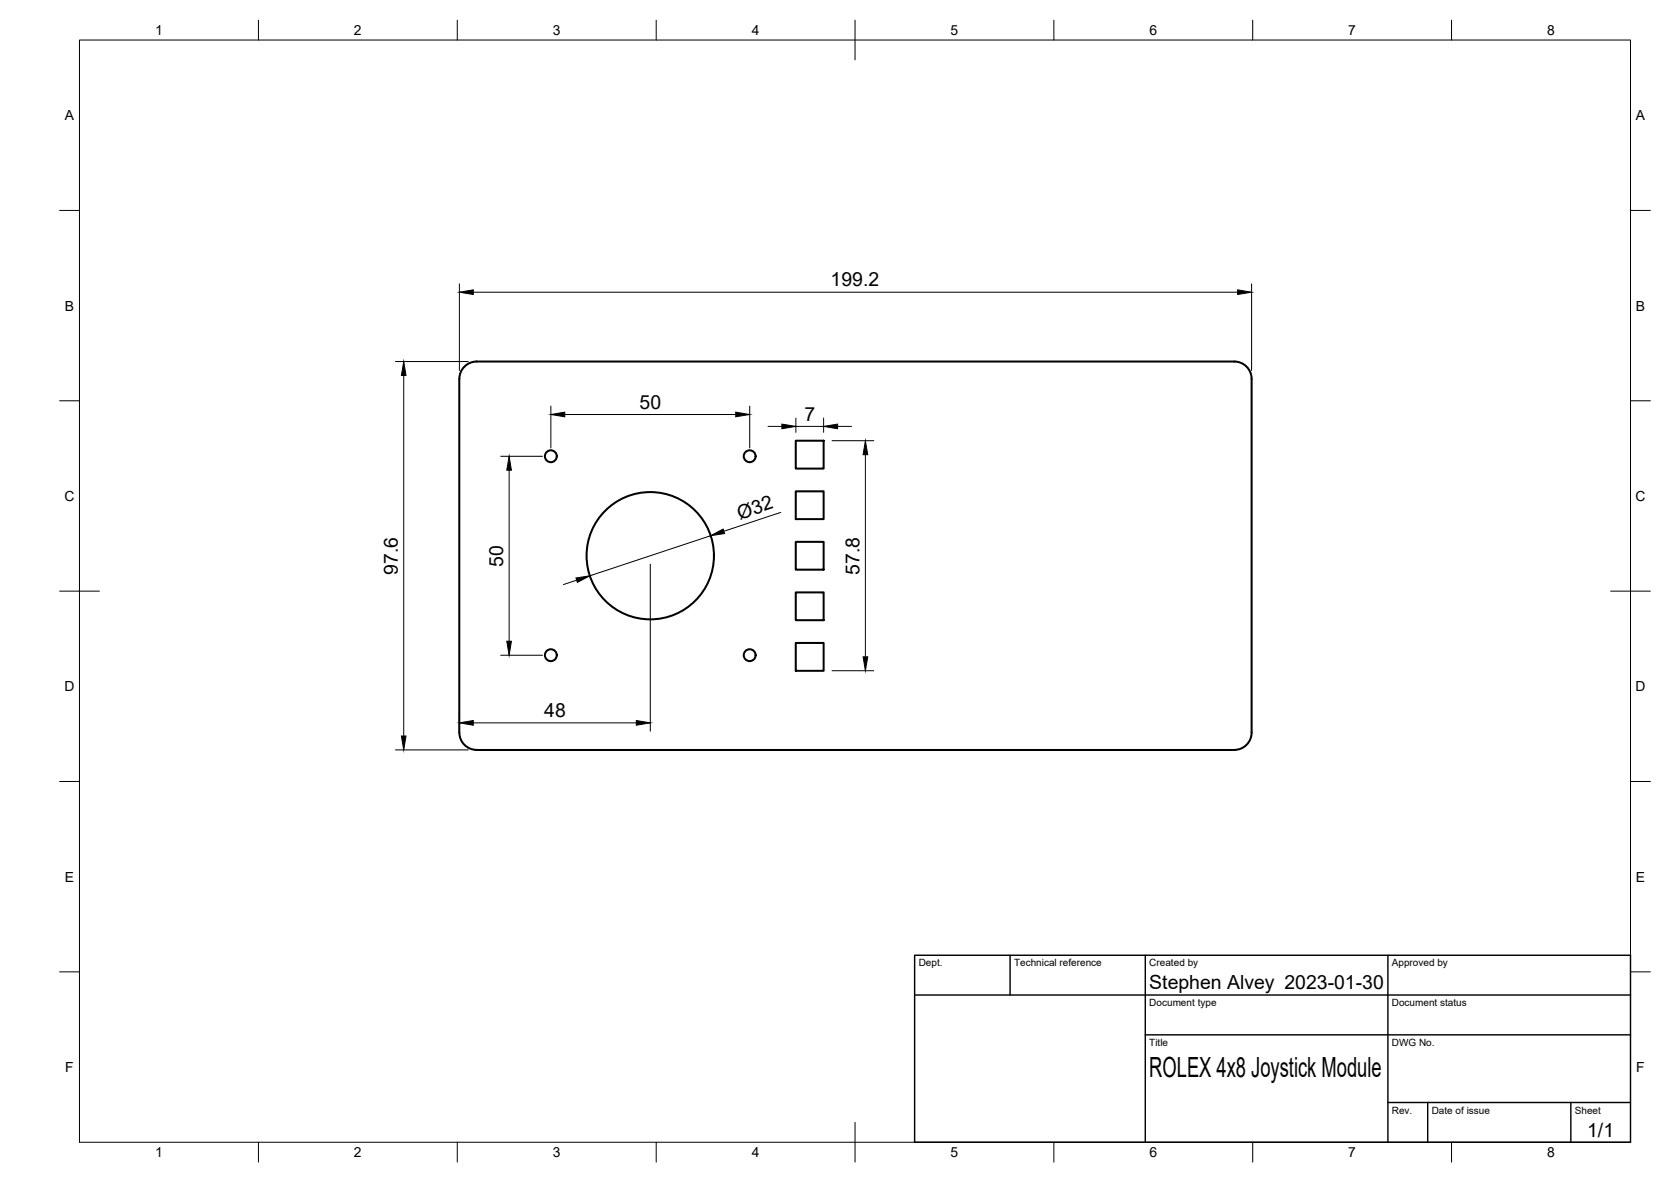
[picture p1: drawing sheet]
<svg xmlns="http://www.w3.org/2000/svg" width="420mm" height="297mm" viewBox="0 0 420 297" stroke-linecap="round" stroke-linejoin="round" font-family="sans-serif">
<!-- layer: Visible -->
<g fill="none" stroke="#000" stroke-width=".51">
<path d="M115.5 95.2v88.9M115.5 95.2a4.3 4.3 0 0 1 4.3-4.3h190.6a4.3 4.3 0 0 1 4.3 4.3v88.9a4.3 4.3 0 0 1-4.3 4.4h-190.6a4.4 4.4 0 0 1-4.3-4.4M200.1 110.8h7v7h-7zM200.1 123.5h7v7h-7zM200.1 136.2h7v7h-7zM200.1 148.9h7v7h-7zM200.1 161.6h7v7h-7z"/>
<circle cx="138.5" cy="114.7" r="1.49"/>
<circle cx="188.5" cy="114.7" r="1.49"/>
<circle cx="163.5" cy="139.7" r="16"/>
<circle cx="138.5" cy="164.7" r="1.49"/>
<circle cx="188.5" cy="164.7" r="1.49"/>
</g>
<!-- layer: BORDER -->
<g fill="none" stroke="#000" stroke-width=".25">
<path d="M20 10.1h390v276.9h-390zM65 5.1v5M115 5.1v5M165 5.1v5M215 5.1v10M265 5.1v5M315 5.1v5M365 5.1v5M15 52.9h5M410 52.9h5M15 100.7h5M410 100.7h5"/>
<path d="M15 148.6h10M405 148.6h10M15 196.4h5M410 196.4h5M15 244.2h5M410 244.2h5M65 287v5M115 287v5M165 287v5M215 282.1v9.9M265 287v5M315 287v5"/>
<path d="M365 287v5"/>
</g>
<!-- layer: TITLEBLOCK -->
<path d="M230 240.1h180v46.9h-180zM230 250h180M254 240.1v9.9M288 240.1v46.9M349 240.1v46.9M288 260.1h122M349 277.1h61M359 277.1v9.9M395 277.1v9.9" fill="none" stroke="#000" stroke-width=".36"/>
<!-- layer: FD_Dimensions -->
<g fill="none" stroke="#000" stroke-width=".25">
<path d="M115.5 71.3v21.8M119 73.4h192.2M314.7 71.3v21.8M99.4 90.9h18.4M101.5 94.4v90.6M125.9 114.7h10.5M128 118.2v42.9M138.5 102.1v10.5M142 104.2h43M188.5 102.1v10.5M193.1 107.2h3.5M200.1 105.1v3.6"/>
<path d="M200.1 107.2h7M207.1 105.1v3.6M209.2 110.8h10.5M210.6 107.2h3.5M217.6 114.3v50.8M178.7 134.6l-30.4 10.1M196.3 128.8l-14.3 4.7M145 145.8l-3.3 1.1M163.5 141.8v42M115.5 179.3v4.5M125.9 164.7h10.5M209.2 168.6h10.5"/>
<path d="M99.4 188.5h18.4M119 181.7h41"/>
</g>
<g fill="#000" stroke="#000" stroke-width=".25">
<path d="M115.5 73.4l3.5-.6v1.2zM311.2 72.8l3.5 .6-3.5 .6zM101.5 90.9l.6 3.5h-1.2zM128 114.7l.6 3.5h-1.2zM138.5 104.2l3.5-.6v1.1zM185 103.6l3.5 .6-3.5 .5zM196.6 106.6l3.5 .6-3.5 .5zM207.1 107.2l3.5-.6v1.1zM217.6 110.8l.6 3.5h-1.2zM178.7 134.6l3.1-1.6 .4 1.1zM144.8 145.3l3.5-.6-3.1 1.7zM127.4 161.1h1.2l-.6 3.6z"/>
<path d="M217 165.1h1.2l-.6 3.5zM100.9 185h1.2l-.6 3.5zM115.5 181.7l3.5-.6v1.2zM160 181.1l3.5 .6-3.5 .6z"/>
</g>
<text font-size="7" x="289" y="270.6">ROLEX 4x8 Joystick Module</text>
<g font-size="4.9">
<text x="208.9" y="72">199.2</text>
<text x="160.8" y="102.7">50</text>
<text x="202.2" y="105.8">7</text>
<text x="186" y="130.6" transform="rotate(-18 186 130.6)">Ø32</text>
<text x="126.6" y="142.4" transform="rotate(-90 126.6 142.4)">50</text>
<text x="100.1" y="144.4" transform="rotate(-90 100.1 144.4)">97.6</text>
<text x="216.2" y="144.4" transform="rotate(-90 216.2 144.4)">57.8</text>
<text x="136.9" y="180.2">48</text>
<text x="289" y="248.5">Stephen Alvey 2023-01-30</text>
<text x="399.1" y="285.7">1/1</text>
</g>
<g font-size="3.5">
<text x="39" y="8.8">1</text>
<text x="89" y="8.8">2</text>
<text x="139" y="8.8">3</text>
<text x="189" y="8.8">4</text>
<text x="239" y="8.8">5</text>
<text x="289" y="8.8">6</text>
<text x="339" y="8.8">7</text>
<text x="389" y="8.8">8</text>
<text x="16.3" y="30.2">A</text>
<text x="411.3" y="30.2">A</text>
<text x="16.3" y="78">B</text>
<text x="411.3" y="78">B</text>
<text x="16.2" y="125.9">C</text>
<text x="411.2" y="125.9">C</text>
<text x="16.2" y="173.7">D</text>
<text x="411.2" y="173.7">D</text>
<text x="16.3" y="221.6">E</text>
<text x="411.3" y="221.6">E</text>
<text x="16.4" y="269.4">F</text>
<text x="411.4" y="269.4">F</text>
<text x="39" y="290.8">1</text>
<text x="89" y="290.8">2</text>
<text x="139" y="290.8">3</text>
<text x="189" y="290.8">4</text>
<text x="239" y="290.8">5</text>
<text x="289" y="290.8">6</text>
<text x="339" y="290.8">7</text>
<text x="389" y="290.8">8</text>
</g>
<g font-size="2.5">
<text x="231" y="242.9">Dept.</text>
<text x="255" y="242.9">Technical reference</text>
<text x="289" y="242.9">Created by</text>
<text x="350" y="242.9">Approved by</text>
<text x="289" y="252.8">Document type</text>
<text x="350" y="252.8">Document status</text>
<text x="289" y="262.9">Title</text>
<text x="350" y="262.9">DWG No.</text>
<text x="350" y="279.9">Rev.</text>
<text x="360" y="279.9">Date of issue</text>
<text x="396" y="279.9">Sheet</text>
</g>
</svg>
